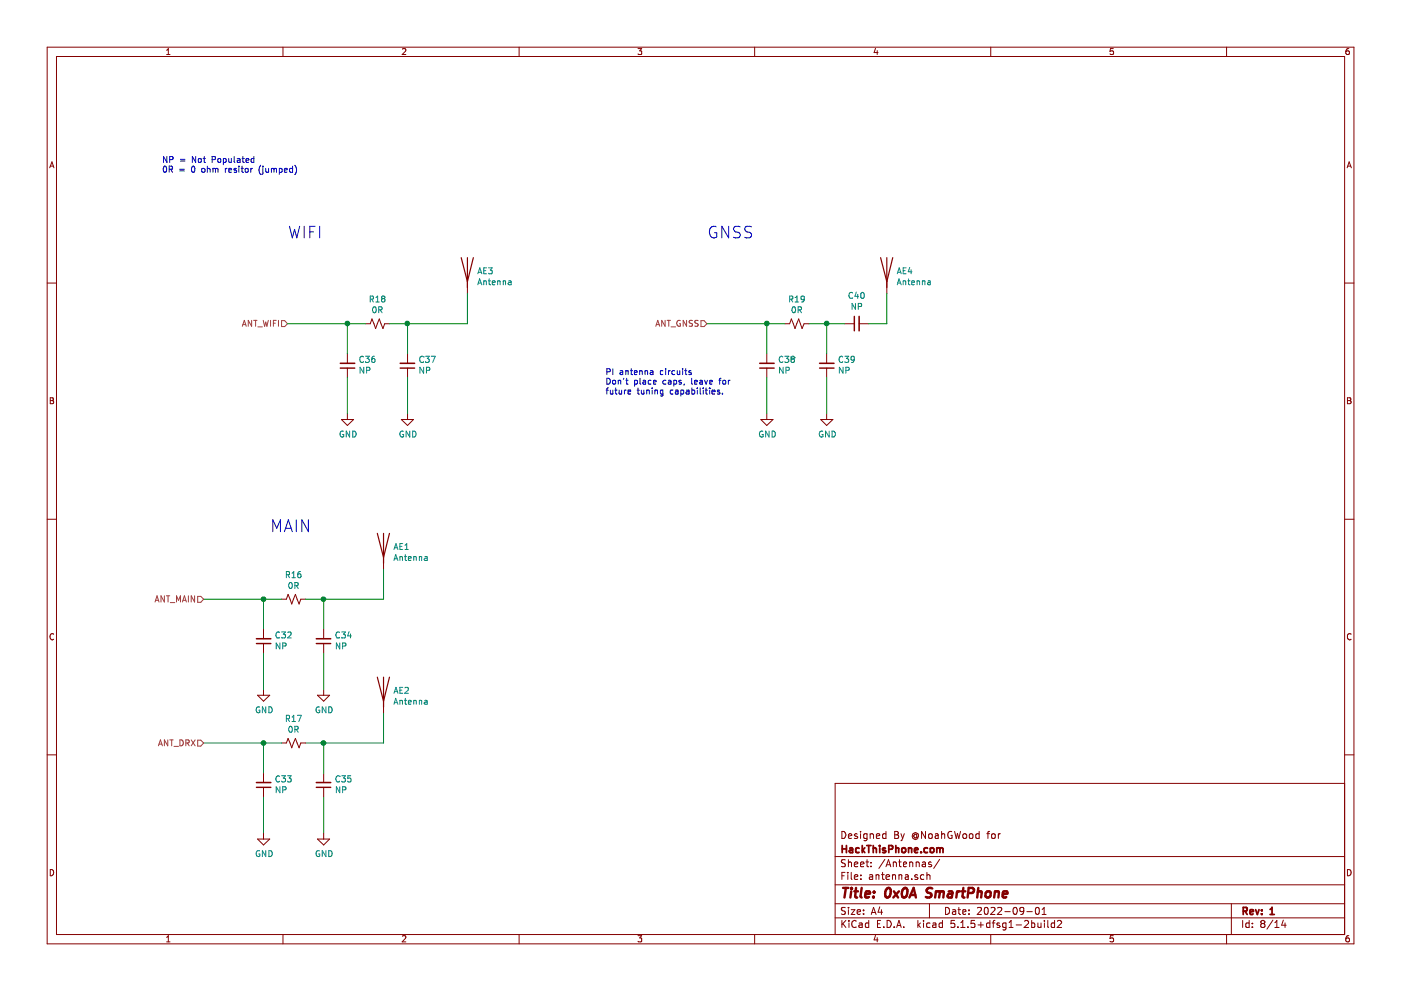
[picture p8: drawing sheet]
EESchema Schematic File Version 4
EELAYER 30 0
EELAYER END
$Descr A4 11693 8268
encoding utf-8
Sheet 8 14
Title "0x0A SmartPhone"
Date "2022-09-01"
Rev "1"
Comp "HackThisPhone.com"
Comment1 "Designed By @NoahGWood for"
Comment2 ""
Comment3 ""
Comment4 ""
$EndDescr
$Comp
L Device:R_Small_US R18
U 1 1
P 3150 2700
F 0 "R18" V 2945 2700 50  0000 C CNN
F 1 "0R" V 3036 2700 50  0000 C CNN
F 2 "Resistor_SMD:R_0402_1005Metric" H 3150 2700 50  0001 C CNN
F 3 "~" H 3150 2700 50  0001 C CNN
	1    3150 2700
	0    1    1    0   
$EndComp
$Comp
L Device:C_Small C36
U 1 1
P 2900 3050
F 0 "C36" H 2808 3004 50  0000 R CNN
F 1 "NP" H 2808 3095 50  0000 R CNN
F 2 "Capacitor_SMD:C_0805_2012Metric" H 2900 3050 50  0001 C CNN
F 3 "~" H 2900 3050 50  0001 C CNN
	1    2900 3050
	-1   0    0    1   
$EndComp
$Comp
L Device:C_Small C37
U 1 1
P 3400 3050
F 0 "C37" H 3308 3004 50  0000 R CNN
F 1 "NP" H 3308 3095 50  0000 R CNN
F 2 "Capacitor_SMD:C_0805_2012Metric" H 3400 3050 50  0001 C CNN
F 3 "~" H 3400 3050 50  0001 C CNN
	1    3400 3050
	-1   0    0    1   
$EndComp
Wire Wire Line
	2400 2700 2900 2700
Wire Wire Line
	3250 2700 3400 2700
Wire Wire Line
	3900 2700 3900 2450
Wire Wire Line
	2900 2700 2900 2950
Wire Wire Line
	2900 3150 2900 3450
Connection ~ 2900 2700
Wire Wire Line
	2900 2700 3050 2700
Wire Wire Line
	3400 3450 3400 3150
Wire Wire Line
	3400 2950 3400 2700
Connection ~ 3400 2700
Wire Wire Line
	3400 2700 3900 2700
$Comp
L power:GND #PWR050
U 1 1
P 2900 3450
F 0 "#PWR050" H 2900 3200 50  0001 C CNN
F 1 "GND" H 2905 3277 50  0000 C CNN
F 2 "" H 2900 3450 50  0001 C CNN
F 3 "" H 2900 3450 50  0001 C CNN
	1    2900 3450
	1    0    0    -1  
$EndComp
$Comp
L power:GND #PWR051
U 1 1
P 3400 3450
F 0 "#PWR051" H 3400 3200 50  0001 C CNN
F 1 "GND" H 3405 3277 50  0000 C CNN
F 2 "" H 3400 3450 50  0001 C CNN
F 3 "" H 3400 3450 50  0001 C CNN
	1    3400 3450
	1    0    0    -1  
$EndComp
$Comp
L Device:Antenna AE3
U 1 1
P 3900 2250
F 0 "AE3" H 3980 2239 50  0000 L CNN
F 1 "Antenna" H 3980 2148 50  0000 L CNN
F 2 "" H 3900 2250 50  0001 C CNN
F 3 "~" H 3900 2250 50  0001 C CNN
	1    3900 2250
	1    0    0    -1  
$EndComp
Text HLabel 2400 2700 0    50   Input ~ 0
ANT_WIFI
Text Notes 1350 1450 0    50   ~ 0
NP = Not Populated\n0R = 0 ohm resitor (jumped)
Text Notes 2400 2000 0    98   ~ 0
WIFI
$Comp
L Device:R_Small_US R19
U 1 1
P 6650 2700
F 0 "R19" V 6445 2700 50  0000 C CNN
F 1 "0R" V 6536 2700 50  0000 C CNN
F 2 "Resistor_SMD:R_0402_1005Metric" H 6650 2700 50  0001 C CNN
F 3 "~" H 6650 2700 50  0001 C CNN
	1    6650 2700
	0    1    1    0   
$EndComp
$Comp
L Device:C_Small C38
U 1 1
P 6400 3050
F 0 "C38" H 6308 3004 50  0000 R CNN
F 1 "NP" H 6308 3095 50  0000 R CNN
F 2 "Capacitor_SMD:C_0805_2012Metric" H 6400 3050 50  0001 C CNN
F 3 "~" H 6400 3050 50  0001 C CNN
	1    6400 3050
	-1   0    0    1   
$EndComp
$Comp
L Device:C_Small C39
U 1 1
P 6900 3050
F 0 "C39" H 6808 3004 50  0000 R CNN
F 1 "NP" H 6808 3095 50  0000 R CNN
F 2 "Capacitor_SMD:C_0805_2012Metric" H 6900 3050 50  0001 C CNN
F 3 "~" H 6900 3050 50  0001 C CNN
	1    6900 3050
	-1   0    0    1   
$EndComp
Wire Wire Line
	5900 2700 6400 2700
Wire Wire Line
	6750 2700 6900 2700
Wire Wire Line
	7400 2700 7400 2450
Wire Wire Line
	6400 2700 6400 2950
Wire Wire Line
	6400 3150 6400 3450
Connection ~ 6400 2700
Wire Wire Line
	6400 2700 6550 2700
Wire Wire Line
	6900 3450 6900 3150
Wire Wire Line
	6900 2950 6900 2700
Connection ~ 6900 2700
Wire Wire Line
	6900 2700 7050 2700
$Comp
L power:GND #PWR052
U 1 1
P 6400 3450
F 0 "#PWR052" H 6400 3200 50  0001 C CNN
F 1 "GND" H 6405 3277 50  0000 C CNN
F 2 "" H 6400 3450 50  0001 C CNN
F 3 "" H 6400 3450 50  0001 C CNN
	1    6400 3450
	1    0    0    -1  
$EndComp
$Comp
L power:GND #PWR053
U 1 1
P 6900 3450
F 0 "#PWR053" H 6900 3200 50  0001 C CNN
F 1 "GND" H 6905 3277 50  0000 C CNN
F 2 "" H 6900 3450 50  0001 C CNN
F 3 "" H 6900 3450 50  0001 C CNN
	1    6900 3450
	1    0    0    -1  
$EndComp
Text HLabel 5900 2700 0    50   Input ~ 0
ANT_GNSS
Text Notes 5900 2000 0    98   ~ 0
GNSS\n
$Comp
L Device:R_Small_US R16
U 1 1
P 2450 5000
F 0 "R16" V 2245 5000 50  0000 C CNN
F 1 "0R" V 2336 5000 50  0000 C CNN
F 2 "Resistor_SMD:R_0402_1005Metric" H 2450 5000 50  0001 C CNN
F 3 "~" H 2450 5000 50  0001 C CNN
	1    2450 5000
	0    1    1    0   
$EndComp
$Comp
L Device:C_Small C32
U 1 1
P 2200 5350
F 0 "C32" H 2108 5304 50  0000 R CNN
F 1 "NP" H 2108 5395 50  0000 R CNN
F 2 "Capacitor_SMD:C_0805_2012Metric" H 2200 5350 50  0001 C CNN
F 3 "~" H 2200 5350 50  0001 C CNN
	1    2200 5350
	-1   0    0    1   
$EndComp
$Comp
L Device:C_Small C34
U 1 1
P 2700 5350
F 0 "C34" H 2608 5304 50  0000 R CNN
F 1 "NP" H 2608 5395 50  0000 R CNN
F 2 "Capacitor_SMD:C_0805_2012Metric" H 2700 5350 50  0001 C CNN
F 3 "~" H 2700 5350 50  0001 C CNN
	1    2700 5350
	-1   0    0    1   
$EndComp
Wire Wire Line
	1700 5000 2200 5000
Wire Wire Line
	2550 5000 2700 5000
Wire Wire Line
	3200 5000 3200 4750
Wire Wire Line
	2200 5000 2200 5250
Wire Wire Line
	2200 5450 2200 5750
Connection ~ 2200 5000
Wire Wire Line
	2200 5000 2350 5000
Wire Wire Line
	2700 5750 2700 5450
Wire Wire Line
	2700 5250 2700 5000
Connection ~ 2700 5000
Wire Wire Line
	2700 5000 3200 5000
$Comp
L power:GND #PWR046
U 1 1
P 2200 5750
F 0 "#PWR046" H 2200 5500 50  0001 C CNN
F 1 "GND" H 2205 5577 50  0000 C CNN
F 2 "" H 2200 5750 50  0001 C CNN
F 3 "" H 2200 5750 50  0001 C CNN
	1    2200 5750
	1    0    0    -1  
$EndComp
$Comp
L power:GND #PWR048
U 1 1
P 2700 5750
F 0 "#PWR048" H 2700 5500 50  0001 C CNN
F 1 "GND" H 2705 5577 50  0000 C CNN
F 2 "" H 2700 5750 50  0001 C CNN
F 3 "" H 2700 5750 50  0001 C CNN
	1    2700 5750
	1    0    0    -1  
$EndComp
$Comp
L Device:Antenna AE1
U 1 1
P 3200 4550
F 0 "AE1" H 3280 4539 50  0000 L CNN
F 1 "Antenna" H 3280 4448 50  0000 L CNN
F 2 "" H 3200 4550 50  0001 C CNN
F 3 "~" H 3200 4550 50  0001 C CNN
	1    3200 4550
	1    0    0    -1  
$EndComp
Text HLabel 1700 5000 0    50   Input ~ 0
ANT_MAIN
Text Notes 2250 4450 0    98   ~ 0
MAIN
$Comp
L Device:R_Small_US R17
U 1 1
P 2450 6200
F 0 "R17" V 2245 6200 50  0000 C CNN
F 1 "0R" V 2336 6200 50  0000 C CNN
F 2 "Resistor_SMD:R_0402_1005Metric" H 2450 6200 50  0001 C CNN
F 3 "~" H 2450 6200 50  0001 C CNN
	1    2450 6200
	0    1    1    0   
$EndComp
$Comp
L Device:C_Small C33
U 1 1
P 2200 6550
F 0 "C33" H 2108 6504 50  0000 R CNN
F 1 "NP" H 2108 6595 50  0000 R CNN
F 2 "Capacitor_SMD:C_0805_2012Metric" H 2200 6550 50  0001 C CNN
F 3 "~" H 2200 6550 50  0001 C CNN
	1    2200 6550
	-1   0    0    1   
$EndComp
$Comp
L Device:C_Small C35
U 1 1
P 2700 6550
F 0 "C35" H 2608 6504 50  0000 R CNN
F 1 "NP" H 2608 6595 50  0000 R CNN
F 2 "Capacitor_SMD:C_0805_2012Metric" H 2700 6550 50  0001 C CNN
F 3 "~" H 2700 6550 50  0001 C CNN
	1    2700 6550
	-1   0    0    1   
$EndComp
Wire Wire Line
	1700 6200 2200 6200
Wire Wire Line
	2550 6200 2700 6200
Wire Wire Line
	3200 6200 3200 5950
Wire Wire Line
	2200 6200 2200 6450
Wire Wire Line
	2200 6650 2200 6950
Connection ~ 2200 6200
Wire Wire Line
	2200 6200 2350 6200
Wire Wire Line
	2700 6950 2700 6650
Wire Wire Line
	2700 6450 2700 6200
Connection ~ 2700 6200
Wire Wire Line
	2700 6200 3200 6200
$Comp
L power:GND #PWR047
U 1 1
P 2200 6950
F 0 "#PWR047" H 2200 6700 50  0001 C CNN
F 1 "GND" H 2205 6777 50  0000 C CNN
F 2 "" H 2200 6950 50  0001 C CNN
F 3 "" H 2200 6950 50  0001 C CNN
	1    2200 6950
	1    0    0    -1  
$EndComp
$Comp
L power:GND #PWR049
U 1 1
P 2700 6950
F 0 "#PWR049" H 2700 6700 50  0001 C CNN
F 1 "GND" H 2705 6777 50  0000 C CNN
F 2 "" H 2700 6950 50  0001 C CNN
F 3 "" H 2700 6950 50  0001 C CNN
	1    2700 6950
	1    0    0    -1  
$EndComp
$Comp
L Device:Antenna AE2
U 1 1
P 3200 5750
F 0 "AE2" H 3280 5739 50  0000 L CNN
F 1 "Antenna" H 3280 5648 50  0000 L CNN
F 2 "" H 3200 5750 50  0001 C CNN
F 3 "~" H 3200 5750 50  0001 C CNN
	1    3200 5750
	1    0    0    -1  
$EndComp
Text HLabel 1700 6200 0    50   Input ~ 0
ANT_DRX
$Comp
L Device:C_Small C40
U 1 1
P 7150 2700
F 0 "C40" V 7379 2700 50  0000 C CNN
F 1 "NP" V 7288 2700 50  0000 C CNN
F 2 "Capacitor_SMD:C_0805_2012Metric" H 7150 2700 50  0001 C CNN
F 3 "~" H 7150 2700 50  0001 C CNN
	1    7150 2700
	0    -1   -1   0   
$EndComp
Wire Wire Line
	7250 2700 7400 2700
$Comp
L Device:Antenna AE4
U 1 1
P 7400 2250
F 0 "AE4" H 7480 2239 50  0000 L CNN
F 1 "Antenna" H 7480 2148 50  0000 L CNN
F 2 "" H 7400 2250 50  0001 C CNN
F 3 "~" H 7400 2250 50  0001 C CNN
	1    7400 2250
	1    0    0    -1  
$EndComp
Text Notes 5050 3300 0    50   ~ 0
PI antenna circuits\nDon't place caps, leave for \nfuture tuning capabilities.
$EndSCHEMATC
